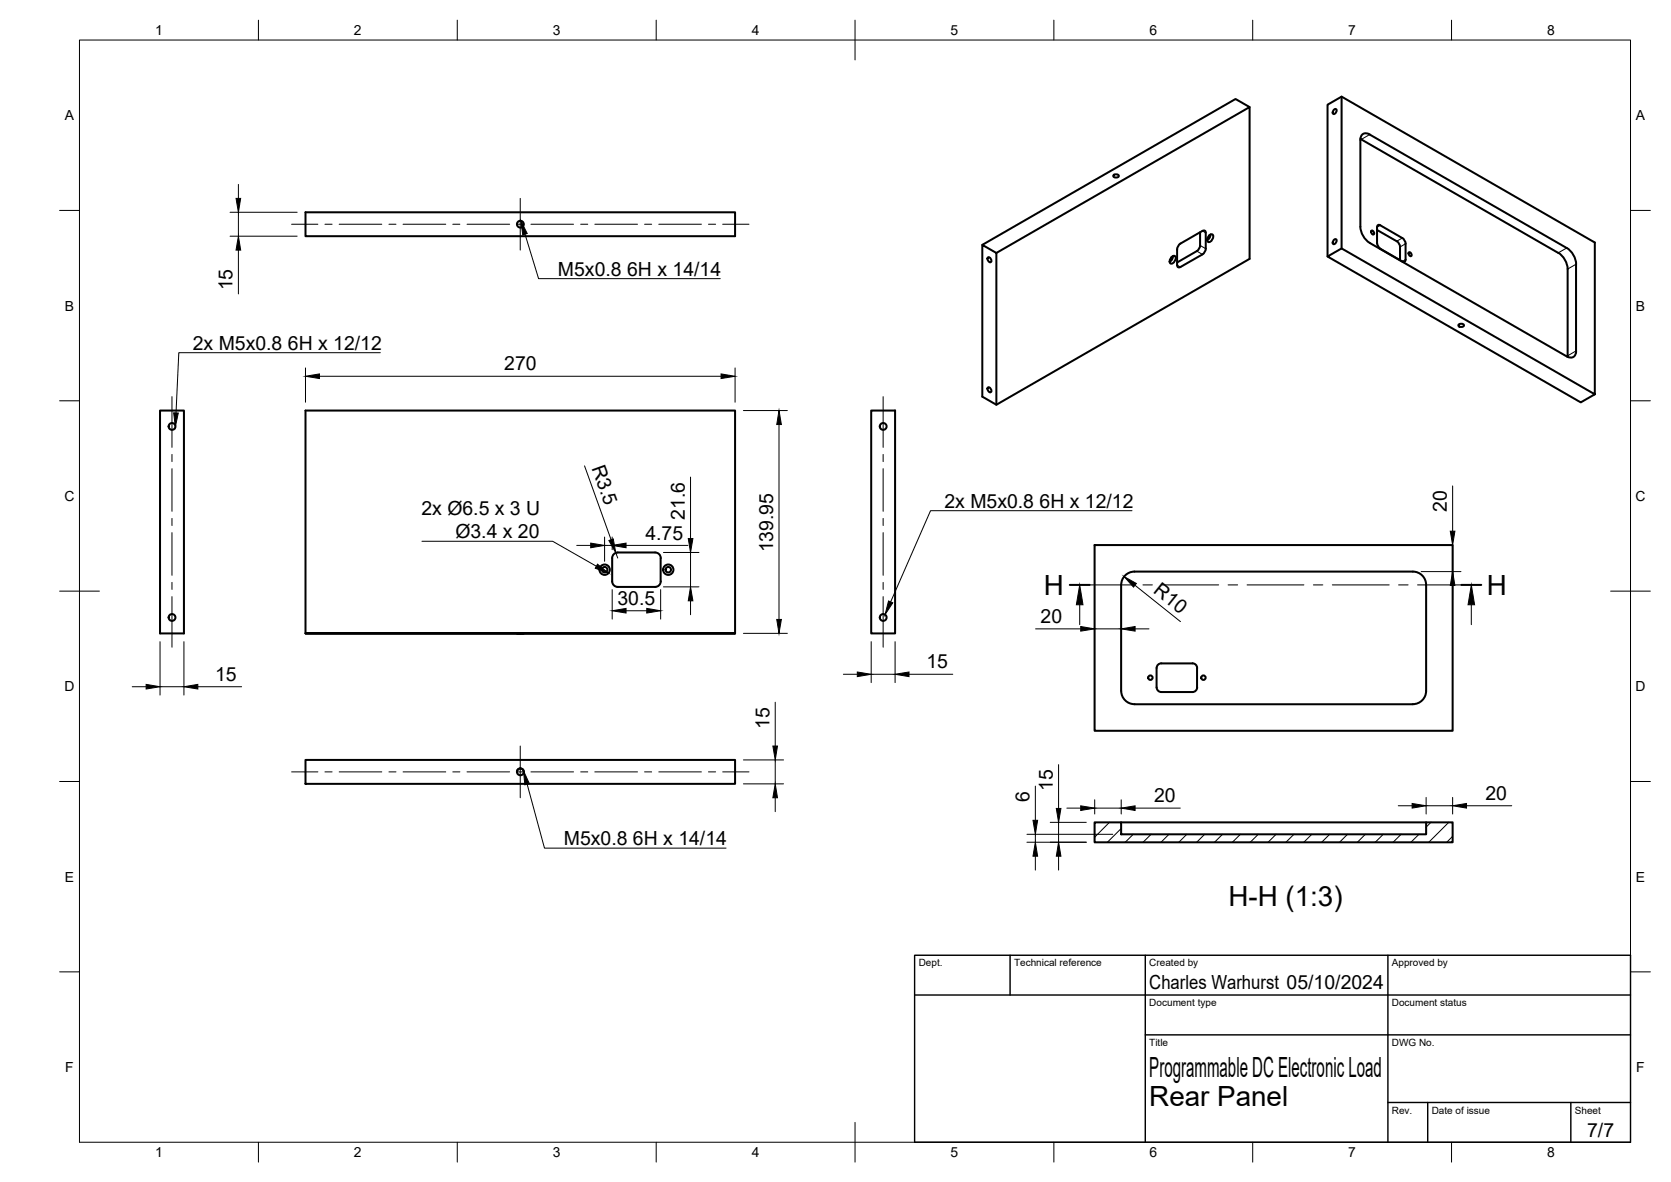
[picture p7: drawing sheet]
<svg xmlns="http://www.w3.org/2000/svg" width="420mm" height="297mm" viewBox="0 0 420 297" stroke-linecap="round" stroke-linejoin="round" font-family="sans-serif">
<!-- layer: Visible -->
<g fill="none" stroke="#000" stroke-width=".51">
<path d="M314.2 26.9l-3.5-2-63.7 36.6M335.4 27.6l.4-.2a.71 .71 0 0 1 .1 .8 .71 .71 0 0 1-.7 .4l-.1-.5zM337.3 24.3v38.1M342.1 34.9l49.7 28.6M76.8 53.3h108v6.1h-108zM280.1 43.9l.5-.1a.55 .55 0 0 1 .7 .5l-.7 .3a.55 .55 0 0 1-.7-.5zM301.8 58.4v3.3l-.4 .9-.5 .5-4.9 2.9M304 59.2l-.4 .7M304 59.2l.3-.2 .5-.1a1.26 1.26 0 0 1-1 1.9 1.09 1.09 0 0 1 .2-1.6zM304.4 58.9l-.3 .8-.6 .7M344.8 58l.5 .2 .2 .7-.6-.2zM346.2 57.8l5 2.8 .5 .5 .3 1v3.3"/>
<path d="M346.2 57.1v4M346.3 57.1l.2-.5h.6l5.5 3.2M352.6 59.8l.7 .8 .1 .6v4l-.2 .6-.6-.1-5.5-3.2M248.3 64.7a.71 .71 0 0 1 .8 .4 .71 .71 0 0 1-.1 .8l-.6-.4zM250.5 63.6l63.7-36.7v38.2l-63.7 36.6-3.5-2v-38.2l3.5 2.1v38.1M294.6 64.6l-.4 .7M294.6 64.6l.3-.2 .5-.1a1.26 1.26 0 0 1-1.1 1.9 1.09 1.09 0 0 1 .3-1.6zM294.9 64.4l-.2 .8-.6 .6M296 62.7v3.9M296 66.6l.2 .6 .6-.1M296 62.6l.1-.6 .7-.8 5.5-3.2 .4-.1 .4 .3 .1 4.3-.4 1-.5 .4-5.5 3.2M333.8 64.5v-38.2l3.5-2 63.7 36.6v38.2l-63.7-36.7-3.5 2.1 63.7 36.6 3.5-2"/>
<path d="M335.4 60.3l.4-.2a.71 .71 0 0 1 .1 .8 .71 .71 0 0 1-.7 .4l-.1-.5zM346.3 61.1l.1 .6 .7 .8M354.2 63.4l.6 .2 .1 .7-.6-.1zM391.8 63.5a5.2 5.2 0 0 1 2.4 4.1M394.2 67.6v22.1M396.3 66.4v21.8M396.3 66.4a5.1 5.1 0 0 0-2.4-4.1l-49.5-28.5a1.45 1.45 0 0 0-1.7-.1 1.45 1.45 0 0 0-.6 1.5v21.8a5.2 5.2 0 0 0 2.3 4l49.5 28.6a1.46 1.46 0 0 0 1.7 .1 1.46 1.46 0 0 0 .7-1.5M248.3 97.4a.71 .71 0 0 1 .8 .3 .71 .71 0 0 1-.1 .9l-.6-.4zM366.9 81.5l.5-.1a.55 .55 0 0 1 .7 .5l-.7 .3a.55 .55 0 0 1-.7-.5zM40.2 103.2h6v56h-6zM219.1 103.2h6v56h-6zM164.7 138.8h-9.4a1.41 1.41 0 0 0-1.4 1.5v5.8a1.41 1.41 0 0 0 1.4 1.4h9.4"/>
<path d="M164.7 138.8a1.41 1.41 0 0 1 1.4 1.4v5.9a1.36 1.36 0 0 1-1.4 1.4M275.2 137h90.1v46.6h-90.1zM76.8 159.2h108h-108v-56h108v56M130 159.2h1.7zM282.9 144.6a3.3 3.3 0 0 1 2.3-1h70.1a3.3 3.3 0 0 1 3.3 3.4v26.6a3.4 3.4 0 0 1-3.4 3.4h-69.9a3.3 3.3 0 0 1-3.4-3.4v-26.6a3.3 3.3 0 0 1 1-2.4zM290.8 167.9v4.8M290.8 167.9a1.17 1.17 0 0 1 1.2-1.2h7.8a1.13 1.13 0 0 1 1.2 1.2M290.8 172.7a1.17 1.17 0 0 0 1.2 1.2h7.8a1.17 1.17 0 0 0 1.2-1.2M301 167.9v4.8M76.8 191h108v6h-108zM130 194a.86 .86 0 0 1 .8-.9 .86 .86 0 0 1 .9 .9M275.2 206.7h6.7v3h76.7v-3h6.7v5h-90.1z"/>
<path d="M281.9 206.7h76.7"/>
<circle cx="130.8" cy="56.3" r=".86"/>
<circle cx="43.3" cy="107.2" r=".86"/>
<circle cx="222.1" cy="107.2" r=".86"/>
<circle cx="43.3" cy="155.2" r=".86"/>
<circle cx="152" cy="143.2" r=".69"/>
<circle cx="152" cy="143.2" r="1.3"/>
<circle cx="168" cy="143.2" r=".69"/>
<circle cx="168" cy="143.2" r="1.3"/>
<circle cx="222.1" cy="155.2" r=".86"/>
<circle cx="289.3" cy="170.3" r=".56"/>
<circle cx="302.6" cy="170.3" r=".56"/>
<circle cx="130.8" cy="194" r=".86"/>
</g>
<!-- layer: Visible Narrow -->
<path d="M344.4 33.8l-2.1 1.2M302.3 58l.9 .5M347.1 56.6l-.9 .5M352.6 59.8l-1.4 .8M296 66.6l.8 .5M300.9 63.1l1.4 .8M301.8 61.7l1.4 .8M353.4 61.2l-1.4 .9M353.4 65.2l-.8 .5M393.9 62.3l-2.1 1.2M396.3 66.4l-2.1 1.2M396.3 88.2l-2.1 1.2" fill="none" stroke="#000" stroke-width=".25"/>
<!-- layer: BORDER -->
<g fill="none" stroke="#000" stroke-width=".25">
<path d="M20 10.1h390v276.9h-390zM65 5.1v5M115 5.1v5M165 5.1v5M215 5.1v10M265 5.1v5M315 5.1v5M365 5.1v5M15 52.9h5M410 52.9h5M15 100.7h5M410 100.7h5"/>
<path d="M15 148.6h10M405 148.6h10M15 196.4h5M410 196.4h5M15 244.2h5M410 244.2h5M65 287v5M115 287v5M165 287v5M215 282.1v9.9M265 287v5M315 287v5"/>
<path d="M365 287v5"/>
</g>
<!-- layer: TITLEBLOCK -->
<path d="M230 240.1h180v46.9h-180zM230 250h180M254 240.1v9.9M288 240.1v46.9M349 240.1v46.9M288 260.1h122M349 277.1h61M359 277.1v9.9M395 277.1v9.9" fill="none" stroke="#000" stroke-width=".36"/>
<!-- layer: FD_Dimensions -->
<g fill="none" stroke="#000" stroke-width=".25">
<path d="M57.8 53.3h16.9M57.8 59.4h16.9M59.9 46.3v3.6M59.9 53.3v6.1M59.9 62.9v11M76.8 92.5v8.6M80.3 94.6h101M184.8 92.5v8.6M147 117.1l6.6 18.5M173.6 119.9v15.4M186.9 103.2h11.1M195.9 106.7v49"/>
<path d="M145 137.1h3.5M152 135v6.1M152 137.1h1.9M153.9 135v3.1M154.8 138.9l.5 1.3M157.4 137.1h15.6M166.8 138.8h8.9M173.6 138.8v8.7M365.3 122.1v11.4M365.3 137v6.6M153.9 148.2v7.4M157.4 153.5h5.2"/>
<path d="M166.1 148.2v7.4M166.8 147.5h8.9M173.6 151v3.5M186.9 159.2h11.1M260.4 158h11.3M275.3 158h6.6M285.4 147.1l11.4 9.1M285.4 158h3.5M357.3 143.6h10M365.3 147.1v3.6M33.3 172.6h3.4M40.2 161.3v13.4"/>
<path d="M40.2 172.6h6M46.2 161.3v13.4M49.7 172.6h11M194.9 176.5v11M212.1 169.4h3.5M219.1 161.3v10.2M219.1 169.4h6M225.1 161.3v10.2M228.6 169.4h11M186.9 197h10.1M186.9 191h10.1M194.9 191v6"/>
<path d="M260.3 197.6v8.5M266.2 192.2v11M194.9 200.5v3.5M258.2 211.7h14.9M258.2 209.7h21.6M260.3 209.7v2M260.3 215.2v3.5M264.1 206.7h9M266.2 206.7v5M266.2 215.2v3.5M268.2 203.1h3.5M275.3 201v3.6"/>
<path d="M275.3 203.1h6.6M281.9 201v3.6M285.4 203.1h11.4M351.6 202.5h3.5M358.6 200.4v4.2M358.6 202.5h6.7M365.3 200.4v4.2M368.7 202.5h11.4"/>
</g>
<g fill="#000" stroke="#000" stroke-width=".25">
<path d="M59.4 49.9h1.1l-.6 3.4zM59.9 59.4l.6 3.5h-1.1zM76.8 94.6l3.5-.6v1.1zM181.3 94l3.5 .6-3.5 .5zM195.9 103.2l.6 3.5h-1.2zM148.5 136.5l3.5 .6-3.5 .6zM153.1 135.8l1.1-.4 .6 3.5zM153.9 137.1l3.5-.6v1.2zM173.1 135.3h1.1l-.6 3.5zM364.7 133.5h1.1l-.5 3.5zM153.9 153.5l3.5-.6v1.2zM162.6 152.9l3.5 .6-3.5 .6z"/>
<path d="M173.6 147.5l.6 3.5h-1.1zM195.3 155.7h1.2l-.6 3.5zM271.7 157.4l3.6 .6-3.6 .6zM281.9 158l3.5-.6v1.2zM282.6 144.9l3.1 1.7-.7 .9zM365.3 143.6l.5 3.5h-1.1zM36.7 172l3.5 .6-3.5 .6zM46.2 172.6l3.5-.6v1.2zM215.6 168.9l3.5 .5-3.5 .6zM225.1 169.4l3.5-.5v1.1zM194.3 187.5h1.2l-.6 3.5zM194.9 197l.6 3.5h-1.2z"/>
<path d="M260.3 211.7l.6 3.5h-1.2zM259.7 206.1h1.2l-.6 3.6zM266.2 211.7l.6 3.5h-1.2zM265.6 203.2h1.2l-.6 3.5zM271.7 202.5l3.6 .6-3.6 .6zM281.9 203.1l3.5-.6v1.2zM355.1 201.9l3.5 .6-3.5 .6zM365.3 202.5l3.4-.6v1.2z"/>
</g>
<!-- layer: Hole Notes -->
<path d="M131 55.5l1.6 3.2-1.2 .3zM43.7 103.7l1.1 .1-.7 3.5zM150.2 141.8l2.8 2.2-3.3-1.2zM223.4 151l1.1 .5-2 3zM131.6 193.7l1.5 3.2-1.1 .3z" fill="#000" stroke="#000" stroke-width=".25"/>
<path d="M132 58.9l3.4 11.1h45.7M95.6 88.6h-50.6l-.7 15.2M106.1 136h32.9l10.9 6.3M284.6 128.3h-50.6l-10.1 23M132.5 197.1l4.4 16h45.7" fill="none" stroke="#000" stroke-width=".25"/>
<!-- layer: Smart Centers -->
<g fill="none" stroke="#000" stroke-width=".25">
<path d="M73.3 56.4h6.6M81.7 56.4h1.8M85.3 56.4h10.7M97.8 56.4h1.8M101.3 56.4h10.8M113.9 56.4h1.7M117.4 56.4h10.7M129.9 56.4h1.8M130.8 49.9v13M133.5 56.4h10.7M146 56.4h1.8M149.6 56.4h10.7"/>
<path d="M162.1 56.4h1.8M165.7 56.4h10.7M178.1 56.4h1.8M181.7 56.4h6.6M43.2 99.7v12.7M222.1 99.7v12.7M43.2 114.2v1.8M43.2 117.8v10.7M222.1 114.2v1.8M222.1 117.8v10.7M43.2 130.3v1.8M43.2 133.8v10.8"/>
<path d="M222.1 130.3v1.8M222.1 133.8v10.8M43.2 146.4v1.7M43.2 149.9v12.8M222.1 146.4v1.7M222.1 149.9v12.8M73.3 194h6.6M81.7 194h1.8M85.3 194h10.7M97.8 194h1.8M101.3 194h10.8M113.9 194h1.7"/>
<path d="M117.4 194h10.7M129.9 194h1.8M130.8 187.5v13M133.5 194h10.7M146 194h1.8M149.6 194h10.7M162.1 194h1.8M165.7 194h10.7M178.1 194h1.8M181.7 194h6.6"/>
</g>
<!-- layer: Hatching -->
<g fill="none" stroke="#000" stroke-width=".25">
<path d="M279 206.7l-3.7 3.7M281.9 208.2l-3.5 3.5M284.9 209.7l-2 2M289.4 209.7l-2 2M293.9 209.7l-2 2M298.4 209.7l-2 2M302.9 209.7l-2 2M307.4 209.7l-2 2M311.9 209.7l-2 2M316.4 209.7l-2 2M320.9 209.7l-2 2M325.4 209.7l-2.1 2"/>
<path d="M329.8 209.7l-1.9 2M334.3 209.7l-2 2M338.8 209.7l-2 2M343.3 209.7l-2 2M347.8 209.7l-2 2M352.3 209.7l-2 2M356.8 209.7l-2 2M359.8 206.7l-1.2 1.2M364.3 206.7l-5 5M365.3 210.2l-1.5 1.5"/>
</g>
<!-- layer: Section Lines -->
<path d="M269 147h5M367.5 147h4.9" fill="none" stroke="#000" stroke-width=".51"/>
<path d="M271.5 152v5M274 147h11M287.4 147h2.4M292.1 147h14.3M308.8 147h2.4M313.6 147h14.3M330.2 147h2.4M335 147h14.3M351.7 147h2.4M356.4 147h11.1M370 152v5" fill="none" stroke="#000" stroke-width=".25"/>
<path d="M271.5 147l.8 5h-1.7zM370 147l.8 5h-1.7z" fill="#000" stroke="#000" stroke-width=".25"/>
<g font-size="7">
<text x="262.5" y="149.5">H</text>
<text x="373.9" y="149.5">H</text>
<text x="308.9" y="227.6">H-H (1:3)</text>
<text x="289" y="270.6">Programmable DC Electronic Load</text>
<text x="289" y="278.1">Rear Panel</text>
</g>
<g font-size="4.9">
<text x="140.3" y="69.3">M5x0.8</text>
<text x="157.7" y="69.3">6H x 14/14</text>
<text x="58.5" y="73" transform="rotate(-90 58.5 73)">15</text>
<text x="48.5" y="87.9">2x M5x0.8</text>
<text x="72.4" y="87.9">6H x 12/12</text>
<text x="126.8" y="93.1">270</text>
<text x="148.7" y="117.5" transform="rotate(70 148.7 117.5)">R3.5</text>
<text x="106" y="129.4">2x Ø6.5 x 3 U</text>
<text x="172.2" y="130.6" transform="rotate(-90 172.2 130.6)">21.6</text>
<text x="237.5" y="127.6">2x M5x0.8</text>
<text x="261.4" y="127.6">6H x 12/12</text>
<text x="363.8" y="128.7" transform="rotate(-90 363.8 128.7)">20</text>
<text x="114.5" y="135.3">Ø3.4 x 20</text>
<text x="162.3" y="135.6">4.75</text>
<text x="194.4" y="138.8" transform="rotate(-90 194.4 138.8)">139.95</text>
<text x="289.8" y="148.8" transform="rotate(39 289.8 148.8)">R10</text>
<text x="155.3" y="152">30.5</text>
<text x="261.6" y="156.6">20</text>
<text x="232.9" y="168">15</text>
<text x="54.1" y="171.1">15</text>
<text x="193.5" y="183.1" transform="rotate(-90 193.5 183.1)">15</text>
<text x="258.9" y="201.5" transform="rotate(-90 258.9 201.5)">6</text>
<text x="264.7" y="198.8" transform="rotate(-90 264.7 198.8)">15</text>
<text x="290.2" y="201.6">20</text>
<text x="373.5" y="201">20</text>
<text x="141.8" y="212.4">M5x0.8</text>
<text x="159.2" y="212.4">6H x 14/14</text>
<text x="289" y="248.5">Charles Warhurst 05/10/2024</text>
<text x="399.1" y="285.7">7/7</text>
</g>
<g font-size="3.5">
<text x="39" y="8.8">1</text>
<text x="89" y="8.8">2</text>
<text x="139" y="8.8">3</text>
<text x="189" y="8.8">4</text>
<text x="239" y="8.8">5</text>
<text x="289" y="8.8">6</text>
<text x="339" y="8.8">7</text>
<text x="389" y="8.8">8</text>
<text x="16.3" y="30.2">A</text>
<text x="411.3" y="30.2">A</text>
<text x="16.3" y="78">B</text>
<text x="411.3" y="78">B</text>
<text x="16.2" y="125.9">C</text>
<text x="411.2" y="125.9">C</text>
<text x="16.2" y="173.7">D</text>
<text x="411.2" y="173.7">D</text>
<text x="16.3" y="221.6">E</text>
<text x="411.3" y="221.6">E</text>
<text x="16.4" y="269.4">F</text>
<text x="411.4" y="269.4">F</text>
<text x="39" y="290.8">1</text>
<text x="89" y="290.8">2</text>
<text x="139" y="290.8">3</text>
<text x="189" y="290.8">4</text>
<text x="239" y="290.8">5</text>
<text x="289" y="290.8">6</text>
<text x="339" y="290.8">7</text>
<text x="389" y="290.8">8</text>
</g>
<g font-size="2.5">
<text x="231" y="242.9">Dept.</text>
<text x="255" y="242.9">Technical reference</text>
<text x="289" y="242.9">Created by</text>
<text x="350" y="242.9">Approved by</text>
<text x="289" y="252.8">Document type</text>
<text x="350" y="252.8">Document status</text>
<text x="289" y="262.9">Title</text>
<text x="350" y="262.9">DWG No.</text>
<text x="350" y="279.9">Rev.</text>
<text x="360" y="279.9">Date of issue</text>
<text x="396" y="279.9">Sheet</text>
</g>
</svg>
